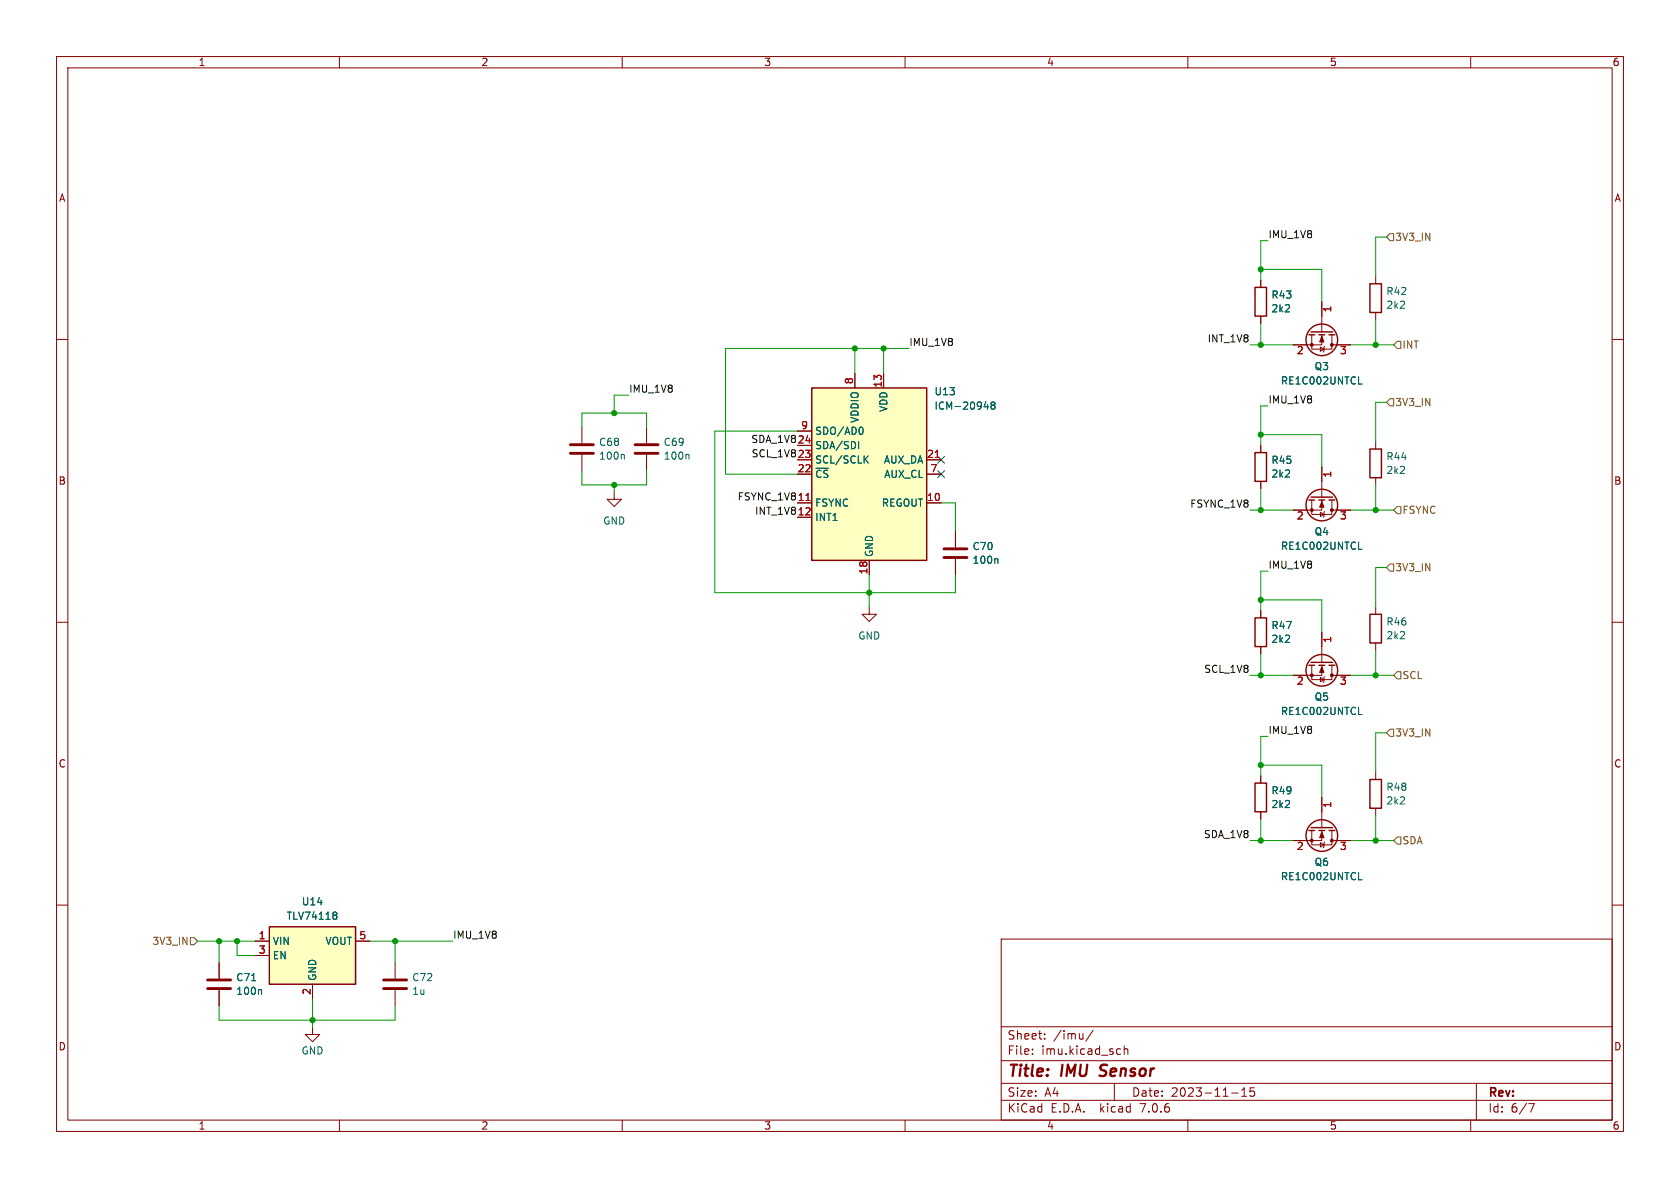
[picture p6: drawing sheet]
(kicad_sch (version 20230121) (generator eeschema)

 (paper "A4")

 (title_block
  (title "IMU Sensor")
  (date "2023-11-15"))

 (lib_symbols
  (symbol "Device:C" (pin_numbers hide) (pin_names (offset 0.254)) (in_bom yes) (on_board yes)
   (property "Reference" "C" (at 0.635 2.54 0) (effects (font (size 1.27 1.27)) (justify left)))
   (property "Value" "C" (at 0.635 -2.54 0) (effects (font (size 1.27 1.27)) (justify left)))
   (property "Footprint" "" (at 0.9652 -3.81 0) (effects (font (size 1.27 1.27)) hide))
   (property "Datasheet" "~" (at 0 0 0) (effects (font (size 1.27 1.27)) hide))
   (symbol "C_0_1"
    (polyline (pts (xy -2.032 -0.762) (xy 2.032 -0.762)) (stroke (width 0.508) (type default)) (fill (type none)))
    (polyline (pts (xy -2.032 0.762) (xy 2.032 0.762)) (stroke (width 0.508) (type default)) (fill (type none))))
   (symbol "C_1_1"
    (pin passive line (at 0 3.81 270) (length 2.794) (name "~" (effects (font (size 1.27 1.27)))) (number "1" (effects (font (size 1.27 1.27)))))
    (pin passive line (at 0 -3.81 90) (length 2.794) (name "~" (effects (font (size 1.27 1.27)))) (number "2" (effects (font (size 1.27 1.27)))))))
  (symbol "Device:Q_NMOS_GSD" (pin_names (offset 0) hide) (in_bom yes) (on_board yes)
   (property "Reference" "Q" (at 5.08 1.27 0) (effects (font (size 1.27 1.27)) (justify left)))
   (property "Value" "Q_NMOS_GSD" (at 5.08 -1.27 0) (effects (font (size 1.27 1.27)) (justify left)))
   (property "Footprint" "" (at 5.08 2.54 0) (effects (font (size 1.27 1.27)) hide))
   (property "Datasheet" "~" (at 0 0 0) (effects (font (size 1.27 1.27)) hide))
   (symbol "Q_NMOS_GSD_0_1"
    (polyline (pts (xy 0.254 0) (xy -2.54 0)) (stroke (width 0) (type default)) (fill (type none)))
    (polyline (pts (xy 0.254 1.905) (xy 0.254 -1.905)) (stroke (width 0.254) (type default)) (fill (type none)))
    (polyline (pts (xy 0.762 -1.27) (xy 0.762 -2.286)) (stroke (width 0.254) (type default)) (fill (type none)))
    (polyline (pts (xy 0.762 0.508) (xy 0.762 -0.508)) (stroke (width 0.254) (type default)) (fill (type none)))
    (polyline (pts (xy 0.762 2.286) (xy 0.762 1.27)) (stroke (width 0.254) (type default)) (fill (type none)))
    (polyline (pts (xy 2.54 2.54) (xy 2.54 1.778)) (stroke (width 0) (type default)) (fill (type none)))
    (polyline (pts (xy 2.54 -2.54) (xy 2.54 0) (xy 0.762 0)) (stroke (width 0) (type default)) (fill (type none)))
    (polyline (pts (xy 0.762 -1.778) (xy 3.302 -1.778) (xy 3.302 1.778) (xy 0.762 1.778)) (stroke (width 0) (type default)) (fill (type none)))
    (polyline (pts (xy 1.016 0) (xy 2.032 0.381) (xy 2.032 -0.381) (xy 1.016 0)) (stroke (width 0) (type default)) (fill (type outline)))
    (polyline (pts (xy 2.794 0.508) (xy 2.921 0.381) (xy 3.683 0.381) (xy 3.81 0.254)) (stroke (width 0) (type default)) (fill (type none)))
    (polyline (pts (xy 3.302 0.381) (xy 2.921 -0.254) (xy 3.683 -0.254) (xy 3.302 0.381)) (stroke (width 0) (type default)) (fill (type none)))
    (circle (center 1.651 0) (radius 2.794) (stroke (width 0.254) (type default)) (fill (type none)))
    (circle (center 2.54 -1.778) (radius 0.254) (stroke (width 0) (type default)) (fill (type outline)))
    (circle (center 2.54 1.778) (radius 0.254) (stroke (width 0) (type default)) (fill (type outline))))
   (symbol "Q_NMOS_GSD_1_1"
    (pin input line (at -5.08 0 0) (length 2.54) (name "G" (effects (font (size 1.27 1.27)))) (number "1" (effects (font (size 1.27 1.27)))))
    (pin passive line (at 2.54 -5.08 90) (length 2.54) (name "S" (effects (font (size 1.27 1.27)))) (number "2" (effects (font (size 1.27 1.27)))))
    (pin passive line (at 2.54 5.08 270) (length 2.54) (name "D" (effects (font (size 1.27 1.27)))) (number "3" (effects (font (size 1.27 1.27)))))))
  (symbol "Device:R" (pin_numbers hide) (pin_names (offset 0)) (in_bom yes) (on_board yes)
   (property "Reference" "R" (at 2.032 0 90) (effects (font (size 1.27 1.27))))
   (property "Value" "R" (at 0 0 90) (effects (font (size 1.27 1.27))))
   (property "Footprint" "" (at -1.778 0 90) (effects (font (size 1.27 1.27)) hide))
   (property "Datasheet" "~" (at 0 0 0) (effects (font (size 1.27 1.27)) hide))
   (symbol "R_0_1"
    (rectangle (start -1.016 -2.54) (end 1.016 2.54) (stroke (width 0.254) (type default)) (fill (type none))))
   (symbol "R_1_1"
    (pin passive line (at 0 3.81 270) (length 1.27) (name "~" (effects (font (size 1.27 1.27)))) (number "1" (effects (font (size 1.27 1.27)))))
    (pin passive line (at 0 -3.81 90) (length 1.27) (name "~" (effects (font (size 1.27 1.27)))) (number "2" (effects (font (size 1.27 1.27)))))))
  (symbol "Sensor_Motion:ICM-20948" (in_bom yes) (on_board yes)
   (property "Reference" "U" (at -11.43 16.51 0) (effects (font (size 1.27 1.27))))
   (property "Value" "ICM-20948" (at 7.62 -16.51 0) (effects (font (size 1.27 1.27))))
   (property "Footprint" "Sensor_Motion:InvenSense_QFN-24_3x3mm_P0.4mm" (at 0 -25.4 0) (effects (font (size 1.27 1.27)) hide))
   (property "Datasheet" "http://www.invensense.com/wp-content/uploads/2016/06/DS-000189-ICM-20948-v1.3.pdf" (at 0 -3.81 0) (effects (font (size 1.27 1.27)) hide))
   (symbol "ICM-20948_0_1"
    (rectangle (start -10.16 15.24) (end 10.16 -15.24) (stroke (width 0.254) (type default)) (fill (type background))))
   (symbol "ICM-20948_1_1"
    (pin no_connect line (at -10.16 12.7 0) (length 2.54) hide (name "NC" (effects (font (size 1.27 1.27)))) (number "1" (effects (font (size 1.27 1.27)))))
    (pin passive line (at 12.7 -5.08 180) (length 2.54) (name "REGOUT" (effects (font (size 1.27 1.27)))) (number "10" (effects (font (size 1.27 1.27)))))
    (pin input line (at -12.7 -5.08 0) (length 2.54) (name "FSYNC" (effects (font (size 1.27 1.27)))) (number "11" (effects (font (size 1.27 1.27)))))
    (pin output line (at -12.7 -7.62 0) (length 2.54) (name "INT1" (effects (font (size 1.27 1.27)))) (number "12" (effects (font (size 1.27 1.27)))))
    (pin power_in line (at 2.54 17.78 270) (length 2.54) (name "VDD" (effects (font (size 1.27 1.27)))) (number "13" (effects (font (size 1.27 1.27)))))
    (pin no_connect line (at 10.16 7.62 180) (length 2.54) hide (name "NC" (effects (font (size 1.27 1.27)))) (number "14" (effects (font (size 1.27 1.27)))))
    (pin no_connect line (at 10.16 5.08 180) (length 2.54) hide (name "NC" (effects (font (size 1.27 1.27)))) (number "15" (effects (font (size 1.27 1.27)))))
    (pin no_connect line (at 10.16 -7.62 180) (length 2.54) hide (name "NC" (effects (font (size 1.27 1.27)))) (number "16" (effects (font (size 1.27 1.27)))))
    (pin no_connect line (at 10.16 -10.16 180) (length 2.54) hide (name "NC" (effects (font (size 1.27 1.27)))) (number "17" (effects (font (size 1.27 1.27)))))
    (pin power_in line (at 0 -17.78 90) (length 2.54) (name "GND" (effects (font (size 1.27 1.27)))) (number "18" (effects (font (size 1.27 1.27)))))
    (pin no_connect line (at 10.16 -12.7 180) (length 2.54) hide (name "RESV" (effects (font (size 1.27 1.27)))) (number "19" (effects (font (size 1.27 1.27)))))
    (pin no_connect line (at -10.16 10.16 0) (length 2.54) hide (name "NC" (effects (font (size 1.27 1.27)))) (number "2" (effects (font (size 1.27 1.27)))))
    (pin passive line (at 0 -17.78 90) (length 2.54) hide (name "GND" (effects (font (size 1.27 1.27)))) (number "20" (effects (font (size 1.27 1.27)))))
    (pin bidirectional line (at 12.7 2.54 180) (length 2.54) (name "AUX_DA" (effects (font (size 1.27 1.27)))) (number "21" (effects (font (size 1.27 1.27)))))
    (pin input line (at -12.7 0 0) (length 2.54) (name "~{CS}" (effects (font (size 1.27 1.27)))) (number "22" (effects (font (size 1.27 1.27)))))
    (pin input line (at -12.7 2.54 0) (length 2.54) (name "SCL/SCLK" (effects (font (size 1.27 1.27)))) (number "23" (effects (font (size 1.27 1.27)))))
    (pin bidirectional line (at -12.7 5.08 0) (length 2.54) (name "SDA/SDI" (effects (font (size 1.27 1.27)))) (number "24" (effects (font (size 1.27 1.27)))))
    (pin no_connect line (at -10.16 -2.54 0) (length 2.54) hide (name "NC" (effects (font (size 1.27 1.27)))) (number "3" (effects (font (size 1.27 1.27)))))
    (pin no_connect line (at -10.16 -10.16 0) (length 2.54) hide (name "NC" (effects (font (size 1.27 1.27)))) (number "4" (effects (font (size 1.27 1.27)))))
    (pin no_connect line (at -10.16 -12.7 0) (length 2.54) hide (name "NC" (effects (font (size 1.27 1.27)))) (number "5" (effects (font (size 1.27 1.27)))))
    (pin no_connect line (at 10.16 10.16 180) (length 2.54) hide (name "NC" (effects (font (size 1.27 1.27)))) (number "6" (effects (font (size 1.27 1.27)))))
    (pin output line (at 12.7 0 180) (length 2.54) (name "AUX_CL" (effects (font (size 1.27 1.27)))) (number "7" (effects (font (size 1.27 1.27)))))
    (pin power_in line (at -2.54 17.78 270) (length 2.54) (name "VDDIO" (effects (font (size 1.27 1.27)))) (number "8" (effects (font (size 1.27 1.27)))))
    (pin bidirectional line (at -12.7 7.62 0) (length 2.54) (name "SDO/AD0" (effects (font (size 1.27 1.27)))) (number "9" (effects (font (size 1.27 1.27)))))))
  (symbol "power:GND" (power) (pin_names (offset 0)) (in_bom yes) (on_board yes)
   (property "Reference" "#PWR" (at 0 -6.35 0) (effects (font (size 1.27 1.27)) hide))
   (property "Value" "GND" (at 0 -3.81 0) (effects (font (size 1.27 1.27))))
   (property "Footprint" "" (at 0 0 0) (effects (font (size 1.27 1.27)) hide))
   (property "Datasheet" "" (at 0 0 0) (effects (font (size 1.27 1.27)) hide))
   (symbol "GND_0_1"
    (polyline (pts (xy 0 0) (xy 0 -1.27) (xy 1.27 -1.27) (xy 0 -2.54) (xy -1.27 -1.27) (xy 0 -1.27)) (stroke (width 0) (type default)) (fill (type none))))
   (symbol "GND_1_1"
    (pin power_in line (at 0 0 270) (length 0) hide (name "GND" (effects (font (size 1.27 1.27)))) (number "1" (effects (font (size 1.27 1.27)))))))
  (symbol "props_board:TLV74118" (in_bom yes) (on_board yes)
   (property "Reference" "U" (at 0 6.35 0) (effects (font (size 1.27 1.27))))
   (property "Value" "TLV74118" (at -19.05 0 0) (effects (font (size 1.27 1.27))))
   (property "Footprint" "Package_TO_SOT_SMD:SOT-23-5" (at -19.05 0 0) (effects (font (size 1.27 1.27)) hide))
   (property "Datasheet" "" (at -19.05 0 0) (effects (font (size 1.27 1.27)) hide))
   (symbol "TLV74118_0_0"
    (pin power_in line (at -10.16 1.27 0) (length 2.54) (name "VIN" (effects (font (size 1.27 1.27)))) (number "1" (effects (font (size 1.27 1.27)))))
    (pin power_in line (at 0 -8.89 90) (length 2.54) (name "GND" (effects (font (size 1.27 1.27)))) (number "2" (effects (font (size 1.27 1.27)))))
    (pin input line (at -10.16 -1.27 0) (length 2.54) (name "EN" (effects (font (size 1.27 1.27)))) (number "3" (effects (font (size 1.27 1.27)))))
    (pin power_out line (at 10.16 1.27 180) (length 2.54) (name "VOUT" (effects (font (size 1.27 1.27)))) (number "5" (effects (font (size 1.27 1.27))))))
   (symbol "TLV74118_1_0"
    (pin no_connect line (at -10.16 -3.81 0) (length 2.54) hide (name "NC" (effects (font (size 1.27 1.27)))) (number "4" (effects (font (size 1.27 1.27))))))
   (symbol "TLV74118_1_1"
    (rectangle (start -7.62 3.81) (end 7.62 -6.35) (stroke (width 0.254) (type default)) (fill (type background))))))

 (junction (at 55.245 180.34) (diameter 0) (color 0 0 0 0))
 (junction (at 41.91 166.37) (diameter 0) (color 0 0 0 0))
 (junction (at 108.585 73.025) (diameter 0) (color 0 0 0 0))
 (junction (at 156.21 61.595) (diameter 0) (color 0 0 0 0))
 (junction (at 222.885 135.255) (diameter 0) (color 0 0 0 0))
 (junction (at 243.205 148.59) (diameter 0) (color 0 0 0 0))
 (junction (at 243.205 60.96) (diameter 0) (color 0 0 0 0))
 (junction (at 222.885 148.59) (diameter 0) (color 0 0 0 0))
 (junction (at 222.885 106.045) (diameter 0) (color 0 0 0 0))
 (junction (at 38.735 166.37) (diameter 0) (color 0 0 0 0))
 (junction (at 108.585 85.725) (diameter 0) (color 0 0 0 0))
 (junction (at 222.885 60.96) (diameter 0) (color 0 0 0 0))
 (junction (at 222.885 90.17) (diameter 0) (color 0 0 0 0))
 (junction (at 243.205 90.17) (diameter 0) (color 0 0 0 0))
 (junction (at 243.205 119.38) (diameter 0) (color 0 0 0 0))
 (junction (at 222.885 76.835) (diameter 0) (color 0 0 0 0))
 (junction (at 222.885 47.625) (diameter 0) (color 0 0 0 0))
 (junction (at 153.67 104.775) (diameter 0) (color 0 0 0 0))
 (junction (at 222.885 119.38) (diameter 0) (color 0 0 0 0))
 (junction (at 69.85 166.37) (diameter 0) (color 0 0 0 0))
 (junction (at 151.13 61.595) (diameter 0) (color 0 0 0 0))

 (no_connect (at 166.37 81.28))
 (no_connect (at 166.37 83.82))

 (wire (pts (xy 243.205 119.38) (xy 243.205 114.935)) (stroke (width 0) (type default)))
 (wire (pts (xy 38.735 166.37) (xy 41.91 166.37)) (stroke (width 0) (type default)))
 (wire (pts (xy 243.205 90.17) (xy 243.205 85.725)) (stroke (width 0) (type default)))
 (wire (pts (xy 156.21 61.595) (xy 151.13 61.595)) (stroke (width 0) (type default)))
 (wire (pts (xy 245.11 129.54) (xy 243.205 129.54)) (stroke (width 0) (type default)))
 (wire (pts (xy 233.68 53.34) (xy 233.68 47.625)) (stroke (width 0) (type default)))
 (wire (pts (xy 238.76 148.59) (xy 243.205 148.59)) (stroke (width 0) (type default)))
 (wire (pts (xy 140.97 76.2) (xy 126.365 76.2)) (stroke (width 0) (type default)))
 (wire (pts (xy 233.68 82.55) (xy 233.68 76.835)) (stroke (width 0) (type default)))
 (wire (pts (xy 38.735 177.8) (xy 38.735 180.34)) (stroke (width 0) (type default)))
 (wire (pts (xy 222.885 148.59) (xy 228.6 148.59)) (stroke (width 0) (type default)))
 (wire (pts (xy 222.885 47.625) (xy 222.885 49.53)) (stroke (width 0) (type default)))
 (wire (pts (xy 153.67 104.775) (xy 153.67 107.315)) (stroke (width 0) (type default)))
 (wire (pts (xy 243.205 100.33) (xy 243.205 107.315)) (stroke (width 0) (type default)))
 (wire (pts (xy 222.885 135.255) (xy 222.885 137.16)) (stroke (width 0) (type default)))
 (wire (pts (xy 243.205 148.59) (xy 243.205 144.145)) (stroke (width 0) (type default)))
 (wire (pts (xy 222.885 100.965) (xy 222.885 106.045)) (stroke (width 0) (type default)))
 (wire (pts (xy 168.91 104.775) (xy 153.67 104.775)) (stroke (width 0) (type default)))
 (wire (pts (xy 245.11 41.91) (xy 243.205 41.91)) (stroke (width 0) (type default)))
 (wire (pts (xy 126.365 104.775) (xy 153.67 104.775)) (stroke (width 0) (type default)))
 (wire (pts (xy 222.885 60.96) (xy 228.6 60.96)) (stroke (width 0) (type default)))
 (wire (pts (xy 69.85 180.34) (xy 55.245 180.34)) (stroke (width 0) (type default)))
 (wire (pts (xy 245.11 100.33) (xy 243.205 100.33)) (stroke (width 0) (type default)))
 (wire (pts (xy 222.885 144.78) (xy 222.885 148.59)) (stroke (width 0) (type default)))
 (wire (pts (xy 69.85 166.37) (xy 69.85 170.18)) (stroke (width 0) (type default)))
 (wire (pts (xy 108.585 85.725) (xy 102.87 85.725)) (stroke (width 0) (type default)))
 (wire (pts (xy 220.98 148.59) (xy 222.885 148.59)) (stroke (width 0) (type default)))
 (wire (pts (xy 243.205 41.91) (xy 243.205 48.895)) (stroke (width 0) (type default)))
 (wire (pts (xy 128.27 61.595) (xy 151.13 61.595)) (stroke (width 0) (type default)))
 (wire (pts (xy 238.76 119.38) (xy 243.205 119.38)) (stroke (width 0) (type default)))
 (wire (pts (xy 243.205 60.96) (xy 243.205 56.515)) (stroke (width 0) (type default)))
 (wire (pts (xy 140.97 83.82) (xy 128.27 83.82)) (stroke (width 0) (type default)))
 (wire (pts (xy 38.735 166.37) (xy 38.735 170.18)) (stroke (width 0) (type default)))
 (wire (pts (xy 238.76 60.96) (xy 243.205 60.96)) (stroke (width 0) (type default)))
 (wire (pts (xy 166.37 88.9) (xy 168.91 88.9)) (stroke (width 0) (type default)))
 (wire (pts (xy 168.91 88.9) (xy 168.91 93.98)) (stroke (width 0) (type default)))
 (wire (pts (xy 224.155 130.175) (xy 222.885 130.175)) (stroke (width 0) (type default)))
 (wire (pts (xy 156.21 61.595) (xy 156.21 66.04)) (stroke (width 0) (type default)))
 (wire (pts (xy 65.405 166.37) (xy 69.85 166.37)) (stroke (width 0) (type default)))
 (wire (pts (xy 45.085 168.91) (xy 41.91 168.91)) (stroke (width 0) (type default)))
 (wire (pts (xy 233.68 76.835) (xy 222.885 76.835)) (stroke (width 0) (type default)))
 (wire (pts (xy 233.68 140.97) (xy 233.68 135.255)) (stroke (width 0) (type default)))
 (wire (pts (xy 114.3 73.025) (xy 108.585 73.025)) (stroke (width 0) (type default)))
 (wire (pts (xy 151.13 61.595) (xy 151.13 66.04)) (stroke (width 0) (type default)))
 (wire (pts (xy 243.205 71.12) (xy 243.205 78.105)) (stroke (width 0) (type default)))
 (wire (pts (xy 222.885 76.835) (xy 222.885 78.74)) (stroke (width 0) (type default)))
 (wire (pts (xy 153.67 101.6) (xy 153.67 104.775)) (stroke (width 0) (type default)))
 (wire (pts (xy 34.925 166.37) (xy 38.735 166.37)) (stroke (width 0) (type default)))
 (wire (pts (xy 222.885 57.15) (xy 222.885 60.96)) (stroke (width 0) (type default)))
 (wire (pts (xy 55.245 180.34) (xy 55.245 181.61)) (stroke (width 0) (type default)))
 (wire (pts (xy 222.885 42.545) (xy 222.885 47.625)) (stroke (width 0) (type default)))
 (wire (pts (xy 238.76 90.17) (xy 243.205 90.17)) (stroke (width 0) (type default)))
 (wire (pts (xy 222.885 130.175) (xy 222.885 135.255)) (stroke (width 0) (type default)))
 (wire (pts (xy 243.205 129.54) (xy 243.205 136.525)) (stroke (width 0) (type default)))
 (wire (pts (xy 128.27 83.82) (xy 128.27 61.595)) (stroke (width 0) (type default)))
 (wire (pts (xy 102.87 83.185) (xy 102.87 85.725)) (stroke (width 0) (type default)))
 (wire (pts (xy 222.885 71.755) (xy 222.885 76.835)) (stroke (width 0) (type default)))
 (wire (pts (xy 38.735 180.34) (xy 55.245 180.34)) (stroke (width 0) (type default)))
 (wire (pts (xy 233.68 135.255) (xy 222.885 135.255)) (stroke (width 0) (type default)))
 (wire (pts (xy 108.585 85.725) (xy 108.585 86.995)) (stroke (width 0) (type default)))
 (wire (pts (xy 222.885 86.36) (xy 222.885 90.17)) (stroke (width 0) (type default)))
 (wire (pts (xy 243.205 90.17) (xy 246.38 90.17)) (stroke (width 0) (type default)))
 (wire (pts (xy 69.85 166.37) (xy 80.01 166.37)) (stroke (width 0) (type default)))
 (wire (pts (xy 108.585 73.025) (xy 102.87 73.025)) (stroke (width 0) (type default)))
 (wire (pts (xy 243.205 119.38) (xy 246.38 119.38)) (stroke (width 0) (type default)))
 (wire (pts (xy 243.205 148.59) (xy 246.38 148.59)) (stroke (width 0) (type default)))
 (wire (pts (xy 55.245 176.53) (xy 55.245 180.34)) (stroke (width 0) (type default)))
 (wire (pts (xy 224.155 100.965) (xy 222.885 100.965)) (stroke (width 0) (type default)))
 (wire (pts (xy 222.885 106.045) (xy 222.885 107.95)) (stroke (width 0) (type default)))
 (wire (pts (xy 233.68 47.625) (xy 222.885 47.625)) (stroke (width 0) (type default)))
 (wire (pts (xy 243.205 60.96) (xy 246.38 60.96)) (stroke (width 0) (type default)))
 (wire (pts (xy 102.87 75.565) (xy 102.87 73.025)) (stroke (width 0) (type default)))
 (wire (pts (xy 114.3 85.725) (xy 108.585 85.725)) (stroke (width 0) (type default)))
 (wire (pts (xy 69.85 177.8) (xy 69.85 180.34)) (stroke (width 0) (type default)))
 (wire (pts (xy 108.585 69.85) (xy 108.585 73.025)) (stroke (width 0) (type default)))
 (wire (pts (xy 245.11 71.12) (xy 243.205 71.12)) (stroke (width 0) (type default)))
 (wire (pts (xy 168.91 101.6) (xy 168.91 104.775)) (stroke (width 0) (type default)))
 (wire (pts (xy 233.68 106.045) (xy 222.885 106.045)) (stroke (width 0) (type default)))
 (wire (pts (xy 224.155 42.545) (xy 222.885 42.545)) (stroke (width 0) (type default)))
 (wire (pts (xy 222.885 119.38) (xy 228.6 119.38)) (stroke (width 0) (type default)))
 (wire (pts (xy 220.98 60.96) (xy 222.885 60.96)) (stroke (width 0) (type default)))
 (wire (pts (xy 41.91 166.37) (xy 45.085 166.37)) (stroke (width 0) (type default)))
 (wire (pts (xy 108.585 69.85) (xy 111.125 69.85)) (stroke (width 0) (type default)))
 (wire (pts (xy 220.98 119.38) (xy 222.885 119.38)) (stroke (width 0) (type default)))
 (wire (pts (xy 220.98 90.17) (xy 222.885 90.17)) (stroke (width 0) (type default)))
 (wire (pts (xy 126.365 76.2) (xy 126.365 104.775)) (stroke (width 0) (type default)))
 (wire (pts (xy 233.68 111.76) (xy 233.68 106.045)) (stroke (width 0) (type default)))
 (wire (pts (xy 160.655 61.595) (xy 156.21 61.595)) (stroke (width 0) (type default)))
 (wire (pts (xy 114.3 83.185) (xy 114.3 85.725)) (stroke (width 0) (type default)))
 (wire (pts (xy 222.885 90.17) (xy 228.6 90.17)) (stroke (width 0) (type default)))
 (wire (pts (xy 224.155 71.755) (xy 222.885 71.755)) (stroke (width 0) (type default)))
 (wire (pts (xy 41.91 168.91) (xy 41.91 166.37)) (stroke (width 0) (type default)))
 (wire (pts (xy 222.885 115.57) (xy 222.885 119.38)) (stroke (width 0) (type default)))
 (wire (pts (xy 114.3 75.565) (xy 114.3 73.025)) (stroke (width 0) (type default)))

 (label "IMU_1V8" (at 224.155 71.755 0) (fields_autoplaced) (effects (font (size 1.27 1.27)) (justify left bottom)))
 (label "INT_1V8" (at 140.97 91.44 180) (fields_autoplaced) (effects (font (size 1.27 1.27)) (justify right bottom)))
 (label "SDA_1V8" (at 140.97 78.74 180) (fields_autoplaced) (effects (font (size 1.27 1.27)) (justify right bottom)))
 (label "IMU_1V8" (at 224.155 130.175 0) (fields_autoplaced) (effects (font (size 1.27 1.27)) (justify left bottom)))
 (label "IMU_1V8" (at 80.01 166.37 0) (fields_autoplaced) (effects (font (size 1.27 1.27)) (justify left bottom)))
 (label "INT_1V8" (at 220.98 60.96 180) (fields_autoplaced) (effects (font (size 1.27 1.27)) (justify right bottom)))
 (label "IMU_1V8" (at 111.125 69.85 0) (fields_autoplaced) (effects (font (size 1.27 1.27)) (justify left bottom)))
 (label "IMU_1V8" (at 224.155 42.545 0) (fields_autoplaced) (effects (font (size 1.27 1.27)) (justify left bottom)))
 (label "SCL_1V8" (at 220.98 119.38 180) (fields_autoplaced) (effects (font (size 1.27 1.27)) (justify right bottom)))
 (label "IMU_1V8" (at 160.655 61.595 0) (fields_autoplaced) (effects (font (size 1.27 1.27)) (justify left bottom)))
 (label "FSYNC_1V8" (at 140.97 88.9 180) (fields_autoplaced) (effects (font (size 1.27 1.27)) (justify right bottom)))
 (label "SCL_1V8" (at 140.97 81.28 180) (fields_autoplaced) (effects (font (size 1.27 1.27)) (justify right bottom)))
 (label "FSYNC_1V8" (at 220.98 90.17 180) (fields_autoplaced) (effects (font (size 1.27 1.27)) (justify right bottom)))
 (label "IMU_1V8" (at 224.155 100.965 0) (fields_autoplaced) (effects (font (size 1.27 1.27)) (justify left bottom)))
 (label "SDA_1V8" (at 220.98 148.59 180) (fields_autoplaced) (effects (font (size 1.27 1.27)) (justify right bottom)))

 (hierarchical_label "FSYNC" (shape input) (at 246.38 90.17 0) (fields_autoplaced) (effects (font (size 1.27 1.27)) (justify left)))
 (hierarchical_label "3V3_IN" (shape input) (at 245.11 129.54 0) (fields_autoplaced) (effects (font (size 1.27 1.27)) (justify left)))
 (hierarchical_label "3V3_IN" (shape input) (at 245.11 100.33 0) (fields_autoplaced) (effects (font (size 1.27 1.27)) (justify left)))
 (hierarchical_label "SDA" (shape input) (at 246.38 148.59 0) (fields_autoplaced) (effects (font (size 1.27 1.27)) (justify left)))
 (hierarchical_label "3V3_IN" (shape input) (at 245.11 71.12 0) (fields_autoplaced) (effects (font (size 1.27 1.27)) (justify left)))
 (hierarchical_label "3V3_IN" (shape input) (at 34.925 166.37 180) (fields_autoplaced) (effects (font (size 1.27 1.27)) (justify right)))
 (hierarchical_label "SCL" (shape input) (at 246.38 119.38 0) (fields_autoplaced) (effects (font (size 1.27 1.27)) (justify left)))
 (hierarchical_label "3V3_IN" (shape input) (at 245.11 41.91 0) (fields_autoplaced) (effects (font (size 1.27 1.27)) (justify left)))
 (hierarchical_label "INT" (shape input) (at 246.38 60.96 0) (fields_autoplaced) (effects (font (size 1.27 1.27)) (justify left)))

 (symbol (lib_id "Sensor_Motion:ICM-20948") (at 153.67 83.82 0) (unit 1) (in_bom yes) (on_board yes) (dnp no)
  (property "Reference" "U14" (at 165.1 69.215 0) (effects (font (size 1.27 1.27)) (justify left)))
  (property "Value" "ICM-20948" (at 165.1 71.755 0) (effects (font (size 1.27 1.27)) (justify left)))
  (property "Footprint" "Sensor_Motion:InvenSense_QFN-24_3x3mm_P0.4mm" (at 153.67 109.22 0) (effects (font (size 1.27 1.27)) hide))
  (property "Datasheet" "http://www.invensense.com/wp-content/uploads/2016/06/DS-000189-ICM-20948-v1.3.pdf" (at 153.67 87.63 0) (effects (font (size 1.27 1.27)) hide))
  (property "Digikey Part No." "taobao" (at 153.67 83.82 0) (effects (font (size 1.27 1.27)) hide)) (pin "1") (pin "10") (pin "11") (pin "12") (pin "13") (pin "14") (pin "15") (pin "16") (pin "17") (pin "18") (pin "19") (pin "2") (pin "20") (pin "21") (pin "22") (pin "23") (pin "24") (pin "3") (pin "4") (pin "5") (pin "6") (pin "7") (pin "8") (pin "9")
  (instances (project "props_board_v3" (path "" (reference "U14") (unit 1)) (path "" (reference "U13") (unit 1)))))

 (symbol (lib_id "Device:R") (at 243.205 81.915 0) (unit 1) (in_bom yes) (on_board yes) (dnp no) (fields_autoplaced)
  (property "Reference" "R18" (at 244.983 80.7029 0) (effects (font (size 1.27 1.27)) (justify left)))
  (property "Value" "2k2" (at 244.983 83.1271 0) (effects (font (size 1.27 1.27)) (justify left)))
  (property "Footprint" "Resistor_SMD:R_0603_1608Metric" (at 241.427 81.915 90) (effects (font (size 1.27 1.27)) hide))
  (property "Datasheet" "~" (at 243.205 81.915 0) (effects (font (size 1.27 1.27)) hide))
  (property "Digikey Part No." "RMCF0603JT2K20CT-ND" (at 243.205 81.915 0) (effects (font (size 1.27 1.27)) hide)) (pin "1") (pin "2")
  (instances (project "props_board_v3" (path "" (reference "R18") (unit 1)) (path "" (reference "R44") (unit 1)))))

 (symbol (lib_id "Device:C") (at 114.3 79.375 0) (unit 1) (in_bom yes) (on_board yes) (dnp no)
  (property "Reference" "C13" (at 117.221 78.1629 0) (effects (font (size 1.27 1.27)) (justify left)))
  (property "Value" "100n" (at 117.221 80.5871 0) (effects (font (size 1.27 1.27)) (justify left)))
  (property "Footprint" "Capacitor_SMD:C_0603_1608Metric" (at 115.2652 83.185 0) (effects (font (size 1.27 1.27)) hide))
  (property "Datasheet" "~" (at 114.3 79.375 0) (effects (font (size 1.27 1.27)) hide))
  (property "Digikey Part No." "1276-1000-1-ND" (at 114.3 79.375 0) (effects (font (size 1.27 1.27)) hide)) (pin "1") (pin "2")
  (instances (project "props_board_v3" (path "" (reference "C13") (unit 1)) (path "" (reference "C44") (unit 1)) (path "" (reference "C62") (unit 1)) (path "" (reference "C71") (unit 1)) (path "" (reference "C69") (unit 1)))))

 (symbol (lib_id "Device:R") (at 243.205 140.335 0) (unit 1) (in_bom yes) (on_board yes) (dnp no) (fields_autoplaced)
  (property "Reference" "R18" (at 244.983 139.1229 0) (effects (font (size 1.27 1.27)) (justify left)))
  (property "Value" "2k2" (at 244.983 141.5471 0) (effects (font (size 1.27 1.27)) (justify left)))
  (property "Footprint" "Resistor_SMD:R_0603_1608Metric" (at 241.427 140.335 90) (effects (font (size 1.27 1.27)) hide))
  (property "Datasheet" "~" (at 243.205 140.335 0) (effects (font (size 1.27 1.27)) hide))
  (property "Digikey Part No." "RMCF0603JT2K20CT-ND" (at 243.205 140.335 0) (effects (font (size 1.27 1.27)) hide)) (pin "1") (pin "2")
  (instances (project "props_board_v3" (path "" (reference "R18") (unit 1)) (path "" (reference "R48") (unit 1)))))

 (symbol (lib_id "power:GND") (at 153.67 107.315 0) (unit 1) (in_bom yes) (on_board yes) (dnp no) (fields_autoplaced)
  (property "Reference" "#PWR048" (at 153.67 113.665 0) (effects (font (size 1.27 1.27)) hide))
  (property "Value" "GND" (at 153.67 112.395 0) (effects (font (size 1.27 1.27))))
  (property "Footprint" "" (at 153.67 107.315 0) (effects (font (size 1.27 1.27)) hide))
  (property "Datasheet" "" (at 153.67 107.315 0) (effects (font (size 1.27 1.27)) hide)) (pin "1")
  (instances (project "props_board_v3" (path "" (reference "#PWR048") (unit 1)) (path "" (reference "#PWR052") (unit 1)))))

 (symbol (lib_id "Device:R") (at 222.885 140.97 0) (unit 1) (in_bom yes) (on_board yes) (dnp no) (fields_autoplaced)
  (property "Reference" "R18" (at 224.663 139.7579 0) (effects (font (size 1.27 1.27)) (justify left)))
  (property "Value" "2k2" (at 224.663 142.1821 0) (effects (font (size 1.27 1.27)) (justify left)))
  (property "Footprint" "Resistor_SMD:R_0603_1608Metric" (at 221.107 140.97 90) (effects (font (size 1.27 1.27)) hide))
  (property "Datasheet" "~" (at 222.885 140.97 0) (effects (font (size 1.27 1.27)) hide))
  (property "Digikey Part No." "RMCF0603JT2K20CT-ND" (at 222.885 140.97 0) (effects (font (size 1.27 1.27)) hide)) (pin "1") (pin "2")
  (instances (project "props_board_v3" (path "" (reference "R18") (unit 1)) (path "" (reference "R49") (unit 1)))))

 (symbol (lib_id "Device:Q_NMOS_GSD") (at 233.68 146.05 270) (unit 1) (in_bom yes) (on_board yes) (dnp no) (fields_autoplaced)
  (property "Reference" "Q6" (at 233.68 152.4 90) (effects (font (size 1.27 1.27))))
  (property "Value" "RE1C002UNTCL" (at 233.68 154.94 90) (effects (font (size 1.27 1.27))))
  (property "Footprint" "Package_TO_SOT_SMD:SOT-416" (at 236.22 151.13 0) (effects (font (size 1.27 1.27)) hide))
  (property "Datasheet" "~" (at 233.68 146.05 0) (effects (font (size 1.27 1.27)) hide))
  (property "Digikey Part No." "RE1C002UNTCLCT-ND" (at 233.68 146.05 0) (effects (font (size 1.27 1.27)) hide)) (pin "1") (pin "2") (pin "3")
  (instances (project "props_board_v3" (path "" (reference "Q6") (unit 1)))))

 (symbol (lib_id "props_board:TLV74118") (at 55.245 167.64 0) (unit 1) (in_bom yes) (on_board yes) (dnp no) (fields_autoplaced)
  (property "Reference" "U14" (at 55.245 159.385 0) (effects (font (size 1.27 1.27))))
  (property "Value" "TLV74118" (at 55.245 161.925 0) (effects (font (size 1.27 1.27))))
  (property "Footprint" "Package_TO_SOT_SMD:SOT-23-5" (at 36.195 167.64 0) (effects (font (size 1.27 1.27)) hide))
  (property "Datasheet" "" (at 36.195 167.64 0) (effects (font (size 1.27 1.27)) hide))
  (property "Digikey Part No." "296-48986-1-ND" (at 55.245 167.64 0) (effects (font (size 1.27 1.27)) hide)) (pin "1") (pin "2") (pin "3") (pin "5") (pin "4")
  (instances (project "props_board_v3" (path "" (reference "U14") (unit 1)))))

 (symbol (lib_id "Device:R") (at 243.205 111.125 0) (unit 1) (in_bom yes) (on_board yes) (dnp no) (fields_autoplaced)
  (property "Reference" "R18" (at 244.983 109.9129 0) (effects (font (size 1.27 1.27)) (justify left)))
  (property "Value" "2k2" (at 244.983 112.3371 0) (effects (font (size 1.27 1.27)) (justify left)))
  (property "Footprint" "Resistor_SMD:R_0603_1608Metric" (at 241.427 111.125 90) (effects (font (size 1.27 1.27)) hide))
  (property "Datasheet" "~" (at 243.205 111.125 0) (effects (font (size 1.27 1.27)) hide))
  (property "Digikey Part No." "RMCF0603JT2K20CT-ND" (at 243.205 111.125 0) (effects (font (size 1.27 1.27)) hide)) (pin "1") (pin "2")
  (instances (project "props_board_v3" (path "" (reference "R18") (unit 1)) (path "" (reference "R46") (unit 1)))))

 (symbol (lib_id "Device:R") (at 243.205 52.705 0) (unit 1) (in_bom yes) (on_board yes) (dnp no) (fields_autoplaced)
  (property "Reference" "R18" (at 244.983 51.4929 0) (effects (font (size 1.27 1.27)) (justify left)))
  (property "Value" "2k2" (at 244.983 53.9171 0) (effects (font (size 1.27 1.27)) (justify left)))
  (property "Footprint" "Resistor_SMD:R_0603_1608Metric" (at 241.427 52.705 90) (effects (font (size 1.27 1.27)) hide))
  (property "Datasheet" "~" (at 243.205 52.705 0) (effects (font (size 1.27 1.27)) hide))
  (property "Digikey Part No." "RMCF0603JT2K20CT-ND" (at 243.205 52.705 0) (effects (font (size 1.27 1.27)) hide)) (pin "1") (pin "2")
  (instances (project "props_board_v3" (path "" (reference "R18") (unit 1)) (path "" (reference "R42") (unit 1)))))

 (symbol (lib_id "Device:R") (at 222.885 111.76 0) (unit 1) (in_bom yes) (on_board yes) (dnp no) (fields_autoplaced)
  (property "Reference" "R18" (at 224.663 110.5479 0) (effects (font (size 1.27 1.27)) (justify left)))
  (property "Value" "2k2" (at 224.663 112.9721 0) (effects (font (size 1.27 1.27)) (justify left)))
  (property "Footprint" "Resistor_SMD:R_0603_1608Metric" (at 221.107 111.76 90) (effects (font (size 1.27 1.27)) hide))
  (property "Datasheet" "~" (at 222.885 111.76 0) (effects (font (size 1.27 1.27)) hide))
  (property "Digikey Part No." "RMCF0603JT2K20CT-ND" (at 222.885 111.76 0) (effects (font (size 1.27 1.27)) hide)) (pin "1") (pin "2")
  (instances (project "props_board_v3" (path "" (reference "R18") (unit 1)) (path "" (reference "R47") (unit 1)))))

 (symbol (lib_id "Device:R") (at 222.885 82.55 0) (unit 1) (in_bom yes) (on_board yes) (dnp no) (fields_autoplaced)
  (property "Reference" "R18" (at 224.663 81.3379 0) (effects (font (size 1.27 1.27)) (justify left)))
  (property "Value" "2k2" (at 224.663 83.7621 0) (effects (font (size 1.27 1.27)) (justify left)))
  (property "Footprint" "Resistor_SMD:R_0603_1608Metric" (at 221.107 82.55 90) (effects (font (size 1.27 1.27)) hide))
  (property "Datasheet" "~" (at 222.885 82.55 0) (effects (font (size 1.27 1.27)) hide))
  (property "Digikey Part No." "RMCF0603JT2K20CT-ND" (at 222.885 82.55 0) (effects (font (size 1.27 1.27)) hide)) (pin "1") (pin "2")
  (instances (project "props_board_v3" (path "" (reference "R18") (unit 1)) (path "" (reference "R45") (unit 1)))))

 (symbol (lib_id "Device:Q_NMOS_GSD") (at 233.68 116.84 270) (unit 1) (in_bom yes) (on_board yes) (dnp no) (fields_autoplaced)
  (property "Reference" "Q5" (at 233.68 123.19 90) (effects (font (size 1.27 1.27))))
  (property "Value" "RE1C002UNTCL" (at 233.68 125.73 90) (effects (font (size 1.27 1.27))))
  (property "Footprint" "Package_TO_SOT_SMD:SOT-416" (at 236.22 121.92 0) (effects (font (size 1.27 1.27)) hide))
  (property "Datasheet" "~" (at 233.68 116.84 0) (effects (font (size 1.27 1.27)) hide))
  (property "Digikey Part No." "RE1C002UNTCLCT-ND" (at 233.68 116.84 0) (effects (font (size 1.27 1.27)) hide)) (pin "1") (pin "2") (pin "3")
  (instances (project "props_board_v3" (path "" (reference "Q5") (unit 1)))))

 (symbol (lib_id "power:GND") (at 108.585 86.995 0) (unit 1) (in_bom yes) (on_board yes) (dnp no) (fields_autoplaced)
  (property "Reference" "#PWR047" (at 108.585 93.345 0) (effects (font (size 1.27 1.27)) hide))
  (property "Value" "GND" (at 108.585 92.075 0) (effects (font (size 1.27 1.27))))
  (property "Footprint" "" (at 108.585 86.995 0) (effects (font (size 1.27 1.27)) hide))
  (property "Datasheet" "" (at 108.585 86.995 0) (effects (font (size 1.27 1.27)) hide)) (pin "1")
  (instances (project "props_board_v3" (path "" (reference "#PWR047") (unit 1)) (path "" (reference "#PWR051") (unit 1)))))

 (symbol (lib_id "Device:C") (at 168.91 97.79 0) (unit 1) (in_bom yes) (on_board yes) (dnp no)
  (property "Reference" "C13" (at 171.831 96.5779 0) (effects (font (size 1.27 1.27)) (justify left)))
  (property "Value" "100n" (at 171.831 99.0021 0) (effects (font (size 1.27 1.27)) (justify left)))
  (property "Footprint" "Capacitor_SMD:C_0603_1608Metric" (at 169.8752 101.6 0) (effects (font (size 1.27 1.27)) hide))
  (property "Datasheet" "~" (at 168.91 97.79 0) (effects (font (size 1.27 1.27)) hide))
  (property "Digikey Part No." "1276-1000-1-ND" (at 168.91 97.79 0) (effects (font (size 1.27 1.27)) hide)) (pin "1") (pin "2")
  (instances (project "props_board_v3" (path "" (reference "C13") (unit 1)) (path "" (reference "C44") (unit 1)) (path "" (reference "C62") (unit 1)) (path "" (reference "C67") (unit 1)) (path "" (reference "C70") (unit 1)))))

 (symbol (lib_id "Device:Q_NMOS_GSD") (at 233.68 87.63 270) (unit 1) (in_bom yes) (on_board yes) (dnp no) (fields_autoplaced)
  (property "Reference" "Q4" (at 233.68 93.98 90) (effects (font (size 1.27 1.27))))
  (property "Value" "RE1C002UNTCL" (at 233.68 96.52 90) (effects (font (size 1.27 1.27))))
  (property "Footprint" "Package_TO_SOT_SMD:SOT-416" (at 236.22 92.71 0) (effects (font (size 1.27 1.27)) hide))
  (property "Datasheet" "~" (at 233.68 87.63 0) (effects (font (size 1.27 1.27)) hide))
  (property "Digikey Part No." "RE1C002UNTCLCT-ND" (at 233.68 87.63 0) (effects (font (size 1.27 1.27)) hide)) (pin "1") (pin "2") (pin "3")
  (instances (project "props_board_v3" (path "" (reference "Q4") (unit 1)))))

 (symbol (lib_id "Device:C") (at 69.85 173.99 0) (unit 1) (in_bom yes) (on_board yes) (dnp no)
  (property "Reference" "C13" (at 72.771 172.7779 0) (effects (font (size 1.27 1.27)) (justify left)))
  (property "Value" "1u" (at 72.771 175.2021 0) (effects (font (size 1.27 1.27)) (justify left)))
  (property "Footprint" "Capacitor_SMD:C_0603_1608Metric" (at 70.8152 177.8 0) (effects (font (size 1.27 1.27)) hide))
  (property "Datasheet" "~" (at 69.85 173.99 0) (effects (font (size 1.27 1.27)) hide))
  (property "Digikey Part No." "1276-1946-1-ND" (at 69.85 173.99 0) (effects (font (size 1.27 1.27)) hide)) (pin "1") (pin "2")
  (instances (project "props_board_v3" (path "" (reference "C13") (unit 1)) (path "" (reference "C44") (unit 1)) (path "" (reference "C55") (unit 1)) (path "" (reference "C72") (unit 1)))))

 (symbol (lib_id "Device:Q_NMOS_GSD") (at 233.68 58.42 270) (unit 1) (in_bom yes) (on_board yes) (dnp no) (fields_autoplaced)
  (property "Reference" "Q3" (at 233.68 64.77 90) (effects (font (size 1.27 1.27))))
  (property "Value" "RE1C002UNTCL" (at 233.68 67.31 90) (effects (font (size 1.27 1.27))))
  (property "Footprint" "Package_TO_SOT_SMD:SOT-416" (at 236.22 63.5 0) (effects (font (size 1.27 1.27)) hide))
  (property "Datasheet" "~" (at 233.68 58.42 0) (effects (font (size 1.27 1.27)) hide))
  (property "Digikey Part No." "RE1C002UNTCLCT-ND" (at 233.68 58.42 0) (effects (font (size 1.27 1.27)) hide)) (pin "1") (pin "2") (pin "3")
  (instances (project "props_board_v3" (path "" (reference "Q3") (unit 1)))))

 (symbol (lib_id "Device:C") (at 38.735 173.99 0) (unit 1) (in_bom yes) (on_board yes) (dnp no)
  (property "Reference" "C13" (at 41.656 172.7779 0) (effects (font (size 1.27 1.27)) (justify left)))
  (property "Value" "100n" (at 41.656 175.2021 0) (effects (font (size 1.27 1.27)) (justify left)))
  (property "Footprint" "Capacitor_SMD:C_0603_1608Metric" (at 39.7002 177.8 0) (effects (font (size 1.27 1.27)) hide))
  (property "Datasheet" "~" (at 38.735 173.99 0) (effects (font (size 1.27 1.27)) hide))
  (property "Digikey Part No." "1276-1000-1-ND" (at 38.735 173.99 0) (effects (font (size 1.27 1.27)) hide)) (pin "1") (pin "2")
  (instances (project "props_board_v3" (path "" (reference "C13") (unit 1)) (path "" (reference "C48") (unit 1)) (path "" (reference "C54") (unit 1)) (path "" (reference "C71") (unit 1)))))

 (symbol (lib_id "Device:C") (at 102.87 79.375 0) (unit 1) (in_bom yes) (on_board yes) (dnp no)
  (property "Reference" "C13" (at 105.791 78.1629 0) (effects (font (size 1.27 1.27)) (justify left)))
  (property "Value" "100n" (at 105.791 80.5871 0) (effects (font (size 1.27 1.27)) (justify left)))
  (property "Footprint" "Capacitor_SMD:C_0603_1608Metric" (at 103.8352 83.185 0) (effects (font (size 1.27 1.27)) hide))
  (property "Datasheet" "~" (at 102.87 79.375 0) (effects (font (size 1.27 1.27)) hide))
  (property "Digikey Part No." "1276-1000-1-ND" (at 102.87 79.375 0) (effects (font (size 1.27 1.27)) hide)) (pin "1") (pin "2")
  (instances (project "props_board_v3" (path "" (reference "C13") (unit 1)) (path "" (reference "C44") (unit 1)) (path "" (reference "C62") (unit 1)) (path "" (reference "C70") (unit 1)) (path "" (reference "C68") (unit 1)))))

 (symbol (lib_id "power:GND") (at 55.245 181.61 0) (unit 1) (in_bom yes) (on_board yes) (dnp no) (fields_autoplaced)
  (property "Reference" "#PWR025" (at 55.245 187.96 0) (effects (font (size 1.27 1.27)) hide))
  (property "Value" "GND" (at 55.245 185.7431 0) (effects (font (size 1.27 1.27))))
  (property "Footprint" "" (at 55.245 181.61 0) (effects (font (size 1.27 1.27)) hide))
  (property "Datasheet" "" (at 55.245 181.61 0) (effects (font (size 1.27 1.27)) hide)) (pin "1")
  (instances (project "props_board_v3" (path "" (reference "#PWR025") (unit 1)) (path "" (reference "#PWR040") (unit 1)) (path "" (reference "#PWR053") (unit 1)))))

 (symbol (lib_id "Device:R") (at 222.885 53.34 0) (unit 1) (in_bom yes) (on_board yes) (dnp no) (fields_autoplaced)
  (property "Reference" "R18" (at 224.663 52.1279 0) (effects (font (size 1.27 1.27)) (justify left)))
  (property "Value" "2k2" (at 224.663 54.5521 0) (effects (font (size 1.27 1.27)) (justify left)))
  (property "Footprint" "Resistor_SMD:R_0603_1608Metric" (at 221.107 53.34 90) (effects (font (size 1.27 1.27)) hide))
  (property "Datasheet" "~" (at 222.885 53.34 0) (effects (font (size 1.27 1.27)) hide))
  (property "Digikey Part No." "RMCF0603JT2K20CT-ND" (at 222.885 53.34 0) (effects (font (size 1.27 1.27)) hide)) (pin "1") (pin "2")
  (instances (project "props_board_v3" (path "" (reference "R18") (unit 1)) (path "" (reference "R43") (unit 1))))))
